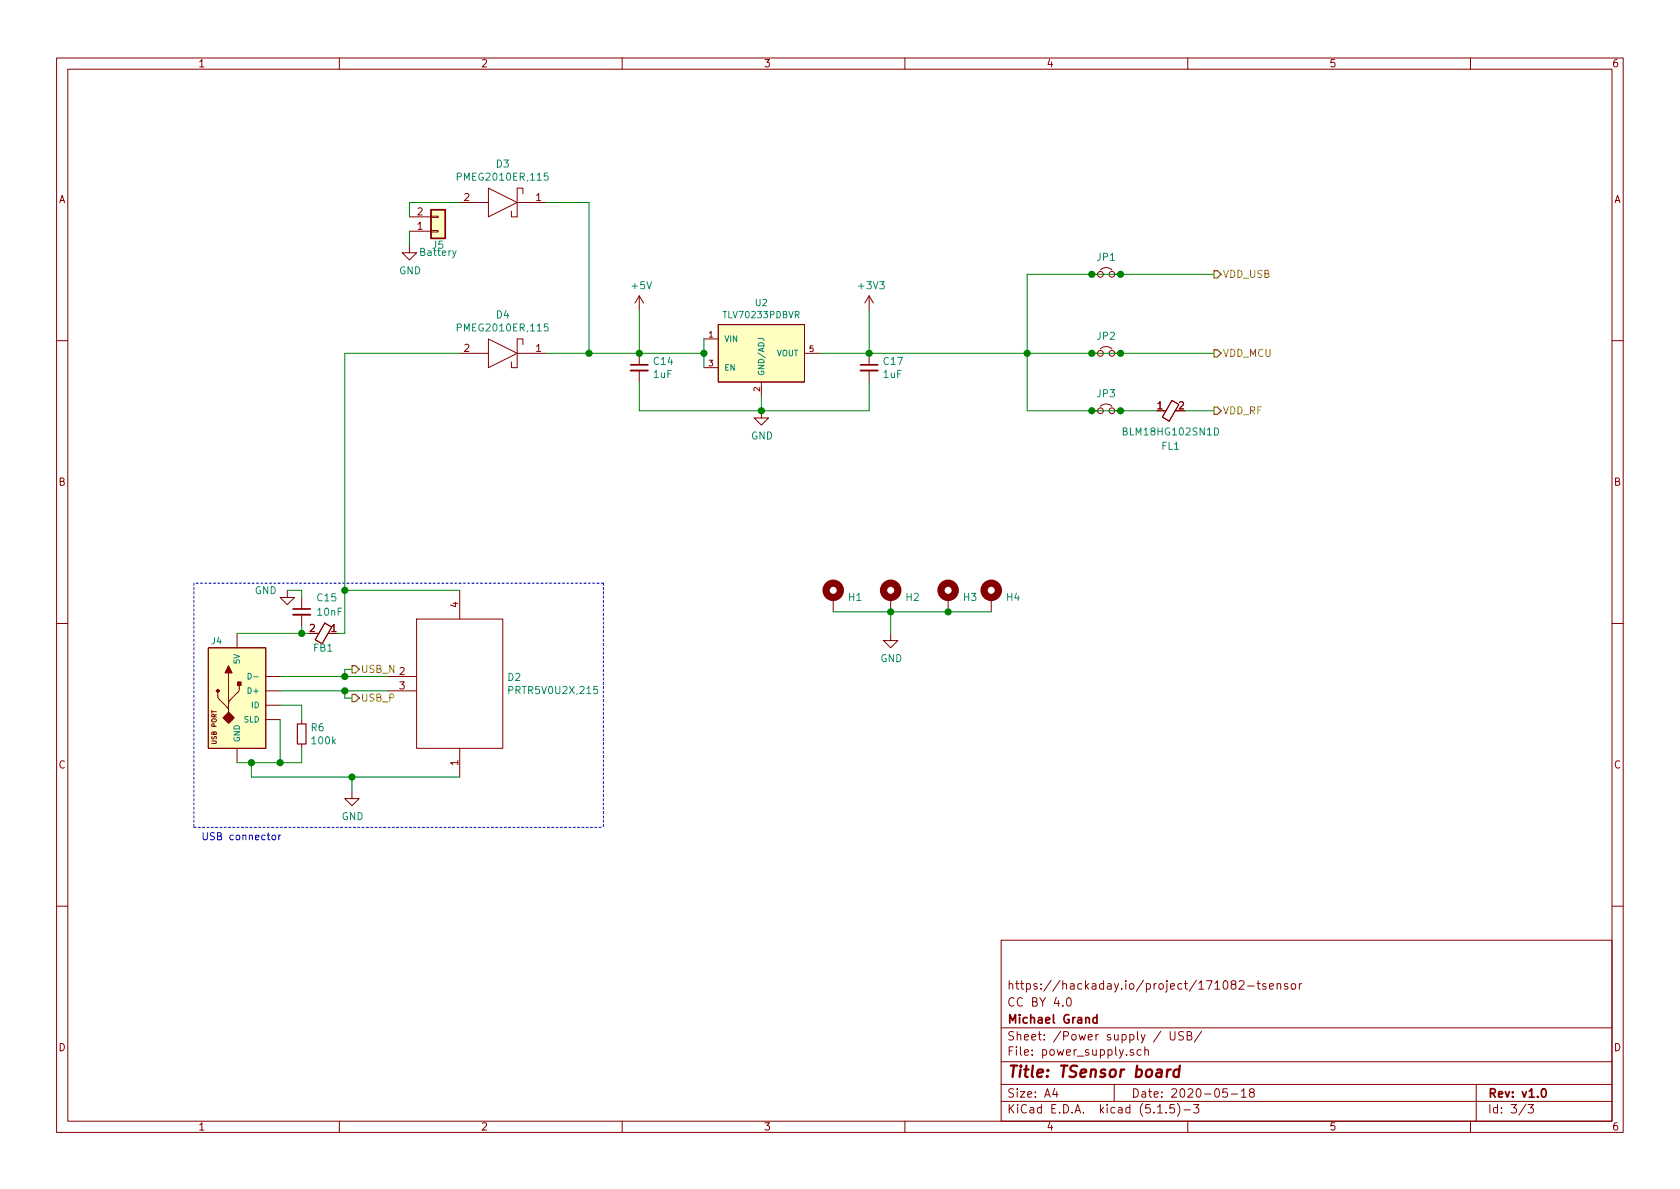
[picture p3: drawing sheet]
EESchema Schematic File Version 4
EELAYER 30 0
EELAYER END
$Descr A4 11693 8268
encoding utf-8
Sheet 3 3
Title "TSensor board"
Date "2020-05-18"
Rev "v1.0"
Comp "Michael Grand"
Comment1 "CC BY 4.0"
Comment2 "https://hackaday.io/project/171082-tsensor"
Comment3 ""
Comment4 ""
$EndDescr
$Comp
L archive:power_GND #PWR033
U 1 1
P 5300 2850
F 0 "#PWR033" H 5300 2600 50  0001 C CNN
F 1 "GND" H 5305 2677 50  0000 C CNN
F 2 "" H 5300 2850 50  0001 C CNN
F 3 "" H 5300 2850 50  0001 C CNN
	1    5300 2850
	1    0    0    -1  
$EndComp
Connection ~ 5300 2850
Connection ~ 4450 2450
Connection ~ 4100 2450
Wire Wire Line
	6050 2650 6050 2850
$Comp
L archive:power_GND #PWR031
U 1 1
P 2850 1700
F 0 "#PWR031" H 2850 1450 50  0001 C CNN
F 1 "GND" H 2855 1527 50  0000 C CNN
F 2 "" H 2850 1700 50  0001 C CNN
F 3 "" H 2850 1700 50  0001 C CNN
	1    2850 1700
	1    0    0    -1  
$EndComp
Wire Wire Line
	3800 2450 4100 2450
Wire Wire Line
	2850 1400 3200 1400
Wire Wire Line
	3800 1400 4100 1400
Wire Wire Line
	4100 1400 4100 2450
Text HLabel 8450 1900 2    50   Output ~ 0
VDD_USB
$Comp
L archive:power_+5V #PWR032
U 1 1
P 4450 2150
F 0 "#PWR032" H 4450 2000 50  0001 C CNN
F 1 "+5V" H 4465 2323 50  0000 C CNN
F 2 "" H 4450 2150 50  0001 C CNN
F 3 "" H 4450 2150 50  0001 C CNN
	1    4450 2150
	1    0    0    -1  
$EndComp
Wire Wire Line
	4450 2450 4450 2150
$Comp
L archive:power_+3V3 #PWR034
U 1 1
P 6050 2150
F 0 "#PWR034" H 6050 2000 50  0001 C CNN
F 1 "+3V3" H 6065 2323 50  0000 C CNN
F 2 "" H 6050 2150 50  0001 C CNN
F 3 "" H 6050 2150 50  0001 C CNN
	1    6050 2150
	1    0    0    -1  
$EndComp
Wire Wire Line
	7150 2450 7150 1900
Wire Wire Line
	7150 1900 7600 1900
Text HLabel 8450 2450 2    50   Output ~ 0
VDD_MCU
Text HLabel 8450 2850 2    50   Output ~ 0
VDD_RF
Wire Wire Line
	7150 2450 7600 2450
Connection ~ 7150 2450
Wire Wire Line
	7150 2450 7150 2850
Wire Wire Line
	7800 1900 8450 1900
Wire Wire Line
	7800 2850 8050 2850
Wire Wire Line
	1750 5400 2450 5400
$Comp
L archive:power_GND #PWR?
U 1 1
P 2450 5500
AR Path="/5DEF8A64" Ref="#PWR?"  Part="1" 
AR Path="/5DCB75FD/5DEF8A64" Ref="#PWR030"  Part="1" 
F 0 "#PWR030" H 2450 5250 50  0001 C CNN
F 1 "GND" H 2455 5327 50  0000 C CNN
F 2 "" H 2450 5500 50  0001 C CNN
F 3 "" H 2450 5500 50  0001 C CNN
	1    2450 5500
	1    0    0    -1  
$EndComp
Wire Wire Line
	2450 5500 2450 5400
Connection ~ 2450 5400
Wire Wire Line
	2450 5400 3200 5400
Wire Wire Line
	1650 5300 1750 5300
Connection ~ 1750 5300
Wire Notes Line
	1350 5750 4200 5750
Text Notes 1400 5850 0    50   ~ 0
USB connector
Wire Wire Line
	1750 5300 1750 5400
Wire Notes Line
	4200 4050 1350 4050
Wire Notes Line
	4200 4050 4200 5750
Wire Wire Line
	2400 2450 2400 4100
Wire Wire Line
	2400 4100 3200 4100
Connection ~ 2400 4100
Wire Wire Line
	2400 4100 2400 4400
Text HLabel 2450 4850 2    50   Output ~ 0
USB_P
Text HLabel 2450 4650 2    50   Output ~ 0
USB_N
Wire Wire Line
	4450 2450 4900 2450
Wire Wire Line
	5300 2850 6050 2850
Wire Wire Line
	7800 2450 8450 2450
Wire Wire Line
	5300 2850 4450 2850
Wire Wire Line
	4450 2850 4450 2650
Wire Wire Line
	5700 2450 6050 2450
Connection ~ 6050 2450
Wire Wire Line
	6050 2450 7150 2450
Wire Wire Line
	6050 2150 6050 2450
Wire Wire Line
	7150 2850 7600 2850
Wire Wire Line
	8250 2850 8450 2850
$Comp
L archive:power_GND #PWR?
U 1 1
P 2000 4100
AR Path="/5DE725D8" Ref="#PWR?"  Part="1" 
AR Path="/5DCB75FD/5DE725D8" Ref="#PWR035"  Part="1" 
F 0 "#PWR035" H 2000 3850 50  0001 C CNN
F 1 "GND" H 1850 4100 50  0000 C CNN
F 2 "" H 2000 4100 50  0001 C CNN
F 3 "" H 2000 4100 50  0001 C CNN
	1    2000 4100
	1    0    0    -1  
$EndComp
Wire Wire Line
	2100 4150 2100 4100
Wire Wire Line
	2100 4100 2000 4100
$Comp
L archive:Device_C_Small C?
U 1 1
P 6050 2550
AR Path="/5DD5F6DC" Ref="C?"  Part="1" 
AR Path="/5DCB75FD/5DD5F6DC" Ref="C17"  Part="1" 
F 0 "C17" H 6142 2596 50  0000 L CNN
F 1 "1uF" H 6142 2505 50  0000 L CNN
F 2 "Capacitors_SMD:C_0603" H 6050 2550 50  0001 C CNN
F 3 "~" H 6050 2550 50  0001 C CNN
F 4 "C0603C105K8RACTU" H 6050 2550 50  0001 C CNN "Manufacturer_Part_Number"
F 5 "80-C0603C105K8RACTU" H 6050 2550 50  0001 C CNN "Mouser Part Number"
	1    6050 2550
	1    0    0    -1  
$EndComp
$Comp
L archive:Device_C_Small C?
U 1 1
P 4450 2550
AR Path="/5DD5F9E1" Ref="C?"  Part="1" 
AR Path="/5DCB75FD/5DD5F9E1" Ref="C14"  Part="1" 
F 0 "C14" H 4542 2596 50  0000 L CNN
F 1 "1uF" H 4542 2505 50  0000 L CNN
F 2 "Capacitors_SMD:C_0603" H 4450 2550 50  0001 C CNN
F 3 "~" H 4450 2550 50  0001 C CNN
F 4 "C0603C105K8RACTU" H 4450 2550 50  0001 C CNN "Manufacturer_Part_Number"
F 5 "80-C0603C105K8RACTU" H 4450 2550 50  0001 C CNN "Mouser Part Number"
	1    4450 2550
	1    0    0    -1  
$EndComp
$Comp
L archive:TSens-rescue_PMEG2010ER,115-SamacSys_Parts D4
U 1 1
P 3900 2450
AR Path="/5DD68394" Ref="D4"  Part="1" 
AR Path="/5DCB75FD/5DD68394" Ref="D4"  Part="1" 
F 0 "D4" H 4300 2185 50  0000 C CNN
F 1 "PMEG2010ER,115" H 4300 2276 50  0000 C CNN
F 2 "SamacSys_Parts:SODFL3517X110N" H 4400 2600 50  0001 L CNN
F 3 "https://componentsearchengine.com/Datasheets/1/PMEG2010ER,115.pdf" H 4400 2500 50  0001 L CNN
F 4 "NXP PMEG2010ER,115 SMT Schottky Diode, 20V 1A, 2-Pin SOD-123" H 4400 2400 50  0001 L CNN "Description"
F 5 "1.1" H 4400 2300 50  0001 L CNN "Height"
F 6 "771-PMEG2010ER115" H 4400 2200 50  0001 L CNN "Mouser Part Number"
F 7 "https://www.mouser.com/Search/Refine.aspx?Keyword=771-PMEG2010ER115" H 4400 2100 50  0001 L CNN "Mouser Price/Stock"
F 8 "Nexperia" H 4400 2000 50  0001 L CNN "Manufacturer_Name"
F 9 "PMEG2010ER,115" H 4400 1900 50  0001 L CNN "Manufacturer_Part_Number"
	1    3900 2450
	-1   0    0    1   
$EndComp
$Comp
L archive:TSens-rescue_PMEG2010ER,115-SamacSys_Parts D3
U 1 1
P 3900 1400
AR Path="/5DD69C5F" Ref="D3"  Part="1" 
AR Path="/5DCB75FD/5DD69C5F" Ref="D3"  Part="1" 
F 0 "D3" H 4300 1135 50  0000 C CNN
F 1 "PMEG2010ER,115" H 4300 1226 50  0000 C CNN
F 2 "SamacSys_Parts:SODFL3517X110N" H 4400 1550 50  0001 L CNN
F 3 "https://componentsearchengine.com/Datasheets/1/PMEG2010ER,115.pdf" H 4400 1450 50  0001 L CNN
F 4 "NXP PMEG2010ER,115 SMT Schottky Diode, 20V 1A, 2-Pin SOD-123" H 4400 1350 50  0001 L CNN "Description"
F 5 "1.1" H 4400 1250 50  0001 L CNN "Height"
F 6 "771-PMEG2010ER115" H 4400 1150 50  0001 L CNN "Mouser Part Number"
F 7 "https://www.mouser.com/Search/Refine.aspx?Keyword=771-PMEG2010ER115" H 4400 1050 50  0001 L CNN "Mouser Price/Stock"
F 8 "Nexperia" H 4400 950 50  0001 L CNN "Manufacturer_Name"
F 9 "PMEG2010ER,115" H 4400 850 50  0001 L CNN "Manufacturer_Part_Number"
	1    3900 1400
	-1   0    0    1   
$EndComp
$Comp
L archive:Device_Jumper_NC_Small JP1
U 1 1
P 7700 1900
F 0 "JP1" H 7700 2021 50  0000 C CNN
F 1 "Jumper_NC_Small" H 7700 2021 50  0001 C CNN
F 2 "Connector_PinHeader_2.54mm:PinHeader_1x02_P2.54mm_Vertical" H 7700 1900 50  0001 C CNN
F 3 "~" H 7700 1900 50  0001 C CNN
F 4 "M20-9990246" H 7700 1900 50  0001 C CNN "Manufacturer_Part_Number"
F 5 "855-M20-9990246" H 7700 1900 50  0001 C CNN "Mouser Part Number"
	1    7700 1900
	1    0    0    -1  
$EndComp
$Comp
L archive:Device_Jumper_NC_Small JP3
U 1 1
P 7700 2850
F 0 "JP3" H 7700 2971 50  0000 C CNN
F 1 "Jumper_NC_Small" H 7700 2971 50  0001 C CNN
F 2 "Connector_PinHeader_2.54mm:PinHeader_1x02_P2.54mm_Vertical" H 7700 2850 50  0001 C CNN
F 3 "~" H 7700 2850 50  0001 C CNN
F 4 "M20-9990246" H 7700 2850 50  0001 C CNN "Manufacturer_Part_Number"
F 5 "855-M20-9990246" H 7700 2850 50  0001 C CNN "Mouser Part Number"
	1    7700 2850
	1    0    0    -1  
$EndComp
$Comp
L archive:TSens-rescue_PRTR5V0U2X,215-SamacSys_Parts D?
U 1 1
P 2700 4700
AR Path="/5DEF8A5C" Ref="D?"  Part="1" 
AR Path="/5DCB75FD/5DEF8A5C" Ref="D2"  Part="1" 
F 0 "D2" H 3528 4696 50  0000 L CNN
F 1 "PRTR5V0U2X,215" H 3528 4605 50  0000 L CNN
F 2 "SamacSys_Parts:SOT-143B" H 3550 5100 50  0001 L CNN
F 3 "https://componentsearchengine.com/Datasheets/1/PRTR5V0U2X,215.pdf" H 3550 5000 50  0001 L CNN
F 4 "ESD Protection Diodes 5.5V Dual SOT143B NXP PRTR5V0U2X,215 Dual Uni-Directional TVS Diode, 4-Pin SOT-143B" H 3550 4900 50  0001 L CNN "Description"
F 5 "" H 3550 4800 50  0001 L CNN "Height"
F 6 "771-PRTR5V0U2X-T/R" H 3550 4700 50  0001 L CNN "Mouser Part Number"
F 7 "https://www.mouser.com/Search/Refine.aspx?Keyword=771-PRTR5V0U2X-T%2FR" H 3550 4600 50  0001 L CNN "Mouser Price/Stock"
F 8 "Nexperia" H 3550 4500 50  0001 L CNN "Manufacturer_Name"
F 9 "PRTR5V0U2X,215" H 3550 4400 50  0001 L CNN "Manufacturer_Part_Number"
	1    2700 4700
	1    0    0    -1  
$EndComp
$Comp
L archive:Device_R_Small R?
U 1 1
P 2100 5100
AR Path="/5DEF8A6F" Ref="R?"  Part="1" 
AR Path="/5DCB75FD/5DEF8A6F" Ref="R6"  Part="1" 
F 0 "R6" H 2159 5146 50  0000 L CNN
F 1 "100k" H 2159 5055 50  0000 L CNN
F 2 "Resistors_SMD:R_0603" H 2100 5100 50  0001 C CNN
F 3 "~" H 2100 5100 50  0001 C CNN
F 4 "CRCW0603100KJNEAC" H 2100 5100 50  0001 C CNN "Manufacturer_Part_Number"
F 5 "71-CRCW0603100KJNEAC" H 2100 5100 50  0001 C CNN "Mouser Part Number"
	1    2100 5100
	1    0    0    -1  
$EndComp
$Comp
L archive:Device_Jumper_NC_Small JP2
U 1 1
P 7700 2450
F 0 "JP2" H 7700 2571 50  0000 C CNN
F 1 "Jumper_NC_Small" H 7700 2571 50  0001 C CNN
F 2 "Connector_PinHeader_2.54mm:PinHeader_1x02_P2.54mm_Vertical" H 7700 2450 50  0001 C CNN
F 3 "~" H 7700 2450 50  0001 C CNN
F 4 "M20-9990246" H 7700 2450 50  0001 C CNN "Manufacturer_Part_Number"
F 5 "855-M20-9990246" H 7700 2450 50  0001 C CNN "Mouser Part Number"
	1    7700 2450
	1    0    0    -1  
$EndComp
$Comp
L archive:SamacSys_Parts_BLM18HG102SN1D FL1
U 1 1
P 8150 2850
AR Path="/5DE62020" Ref="FL1"  Part="1" 
AR Path="/5DCB75FD/5DE62020" Ref="FL1"  Part="1" 
F 0 "FL1" V 7900 2850 50  0000 C CNN
F 1 "BLM18HG102SN1D" V 8000 2850 50  0000 C CNN
F 2 "SamacSys_Parts:BEADC1608X95N" H 8800 2950 50  0001 L CNN
F 3 "https://componentsearchengine.com/Datasheets/1/BLM18HG102SN1D.pdf" H 8800 2850 50  0001 L CNN
F 4 "BLM18_N1D Series EMI Suppression Filter 1000+/-25% at 100MHz 100mA @85" H 8800 2750 50  0001 L CNN "Description"
F 5 "0.95" H 8800 2650 50  0001 L CNN "Height"
F 6 "81-BLM11HA102SG" H 8800 2550 50  0001 L CNN "Mouser Part Number"
F 7 "https://www.mouser.com/Search/Refine.aspx?Keyword=81-BLM11HA102SG" H 8800 2450 50  0001 L CNN "Mouser Price/Stock"
F 8 "Murata Electronics" H 8800 2350 50  0001 L CNN "Manufacturer_Name"
F 9 "BLM18HG102SN1D" H 8800 2250 50  0001 L CNN "Manufacturer_Part_Number"
	1    8150 2850
	0    -1   -1   0   
$EndComp
$Comp
L archive:Device_C_Small C15
U 1 1
P 2100 4250
F 0 "C15" H 2200 4350 50  0000 L CNN
F 1 "10nF" H 2200 4250 50  0000 L CNN
F 2 "Capacitors_SMD:C_0603" H 2100 4250 50  0001 C CNN
F 3 "~" H 2100 4250 50  0001 C CNN
F 4 "885012206014" H 2100 4250 50  0001 C CNN "Manufacturer_Part_Number"
F 5 "710-885012206014" H 2100 4250 50  0001 C CNN "Mouser Part Number"
	1    2100 4250
	1    0    0    -1  
$EndComp
$Comp
L archive:SamacSys_Parts_BK0603HS330-T FB1
U 1 1
P 2250 4400
AR Path="/5DE7E828" Ref="FB1"  Part="1" 
AR Path="/5DCB75FD/5DE7E828" Ref="FB1"  Part="1" 
F 0 "FB1" V 2350 4400 50  0000 C CNN
F 1 "BK0603HS330-T" V 2150 4550 50  0001 C CNN
F 2 "SamacSys_Parts:BEADC0603X33N" H 2700 4550 50  0001 L CNN
F 3 "https://componentsearchengine.com/Datasheets/1/BK0603HS330-T.pdf" H 2700 4450 50  0001 L CNN
F 4 "EMI Filter Beads, Chips & Arrays MULTILYR CHP BD 0201 33OHMS 25%" H 2700 4350 50  0001 L CNN "Description"
F 5 "0.33" H 2700 4250 50  0001 L CNN "Height"
F 6 "963-BK0603HS330-T" H 2700 4150 50  0001 L CNN "Mouser Part Number"
F 7 "https://www.mouser.com/Search/Refine.aspx?Keyword=963-BK0603HS330-T" H 2700 4050 50  0001 L CNN "Mouser Price/Stock"
F 8 "TAIYO YUDEN" H 2700 3950 50  0001 L CNN "Manufacturer_Name"
F 9 "BK0603HS330-T" H 2700 3850 50  0001 L CNN "Manufacturer_Part_Number"
	1    2250 4400
	0    1    1    0   
$EndComp
Wire Wire Line
	2400 2450 3200 2450
$Comp
L archive:Connector_Generic_Conn_01x02 J5
U 1 1
P 3050 1600
F 0 "J5" H 3050 1700 50  0000 C CNN
F 1 "Battery" H 3050 1750 50  0000 C CNN
F 2 "Connectors_JST:JST_PH_B2B-PH-SM4-TB_02x2.00mm_Straight" H 3050 1600 50  0001 C CNN
F 3 "~" H 3050 1600 50  0001 C CNN
F 4 "B2B-PH-SM4-TB(LF)(SN) " H 3050 1600 50  0001 C CNN "Manufacturer_Part_Number"
	1    3050 1600
	1    0    0    1   
$EndComp
Wire Wire Line
	2850 1500 2850 1400
Wire Wire Line
	2850 1600 2850 1700
$Comp
L archive:Mechanical_MountingHole_Pad H1
U 1 1
P 5800 4150
F 0 "H1" H 5900 4153 50  0000 L CNN
F 1 "MountingHole_Pad" H 5900 4108 50  0001 L CNN
F 2 "Mounting_Holes:MountingHole_2.2mm_M2" H 5800 4150 50  0001 C CNN
F 3 "~" H 5800 4150 50  0001 C CNN
	1    5800 4150
	1    0    0    -1  
$EndComp
$Comp
L archive:Mechanical_MountingHole_Pad H2
U 1 1
P 6200 4150
F 0 "H2" H 6300 4153 50  0000 L CNN
F 1 "MountingHole_Pad" H 6300 4108 50  0001 L CNN
F 2 "Mounting_Holes:MountingHole_2.2mm_M2" H 6200 4150 50  0001 C CNN
F 3 "~" H 6200 4150 50  0001 C CNN
	1    6200 4150
	1    0    0    -1  
$EndComp
$Comp
L archive:Mechanical_MountingHole_Pad H3
U 1 1
P 6600 4150
F 0 "H3" H 6700 4153 50  0000 L CNN
F 1 "MountingHole_Pad" H 6700 4108 50  0001 L CNN
F 2 "Mounting_Holes:MountingHole_2.2mm_M2" H 6600 4150 50  0001 C CNN
F 3 "~" H 6600 4150 50  0001 C CNN
	1    6600 4150
	1    0    0    -1  
$EndComp
$Comp
L archive:power_GND #PWR036
U 1 1
P 6200 4400
F 0 "#PWR036" H 6200 4150 50  0001 C CNN
F 1 "GND" H 6205 4227 50  0000 C CNN
F 2 "" H 6200 4400 50  0001 C CNN
F 3 "" H 6200 4400 50  0001 C CNN
	1    6200 4400
	1    0    0    -1  
$EndComp
Wire Wire Line
	5800 4250 6200 4250
Wire Wire Line
	6600 4250 6200 4250
Connection ~ 6200 4250
Wire Wire Line
	6200 4400 6200 4250
$Comp
L archive:Mechanical_MountingHole_Pad H4
U 1 1
P 6900 4150
F 0 "H4" H 7000 4153 50  0000 L CNN
F 1 "MountingHole_Pad" H 7000 4108 50  0001 L CNN
F 2 "Mounting_Holes:MountingHole_2.2mm_M2" H 6900 4150 50  0001 C CNN
F 3 "~" H 6900 4150 50  0001 C CNN
	1    6900 4150
	1    0    0    -1  
$EndComp
Wire Wire Line
	6900 4250 6600 4250
Connection ~ 6600 4250
Wire Wire Line
	7600 1900 7800 1900
Connection ~ 7600 1900
Connection ~ 7800 1900
Wire Wire Line
	7600 2450 7800 2450
Connection ~ 7600 2450
Connection ~ 7800 2450
Wire Wire Line
	7600 2850 7800 2850
Connection ~ 7600 2850
Connection ~ 7800 2850
$Comp
L archive:MF_Connectors_USB_MICRO_RIGHT J4
U 1 1
P 1650 4800
F 0 "J4" H 1550 5150 45  0000 R CNN
F 1 "USB_MICRO_RIGHT" H 1422 4708 45  0001 R CNN
F 2 "MF_Connectors:MF_Connectors-MICROUSB-RIGHT" V 1418 4654 20  0001 C CNN
F 3 "" H 1641 4800 60  0000 C CNN
	1    1650 4800
	1    0    0    -1  
$EndComp
Wire Wire Line
	1950 5000 1950 5300
Wire Wire Line
	1950 5300 1750 5300
Wire Wire Line
	2450 4650 2400 4650
Wire Wire Line
	2400 4650 2400 4700
Connection ~ 2400 4700
Wire Wire Line
	2400 4700 2700 4700
Wire Wire Line
	2450 4850 2400 4850
Wire Wire Line
	2400 4850 2400 4800
Connection ~ 2400 4800
Wire Wire Line
	2400 4800 2700 4800
Wire Wire Line
	1650 4400 2100 4400
Connection ~ 2100 4400
Wire Wire Line
	2100 4400 2100 4350
Wire Wire Line
	2400 4400 2350 4400
Wire Wire Line
	2150 4400 2100 4400
Wire Notes Line
	1350 4050 1350 5750
Wire Wire Line
	1950 4900 2100 4900
Wire Wire Line
	2100 4900 2100 5000
Wire Wire Line
	2100 5200 2100 5300
Wire Wire Line
	2100 5300 1950 5300
Connection ~ 1950 5300
$Comp
L archive:MF_IC_Power_TLV70233PDBVR U2
U 1 1
P 5300 2450
F 0 "U2" H 5300 2804 45  0000 C CNN
F 1 "TLV70233PDBVR" H 5300 2720 45  0000 C CNN
F 2 "MF_IC_Power:MF_IC_Power-SOT-23-5" H 5300 2620 20  0001 C CNN
F 3 "" H 5300 2450 60  0001 C CNN
	1    5300 2450
	1    0    0    -1  
$EndComp
Wire Wire Line
	4900 2550 4900 2450
Wire Wire Line
	4900 2350 4900 2450
Connection ~ 4900 2450
Wire Wire Line
	5300 2750 5300 2850
Wire Wire Line
	4100 2450 4450 2450
Wire Wire Line
	1950 4700 2400 4700
Wire Wire Line
	1950 4800 2400 4800
$EndSCHEMATC
